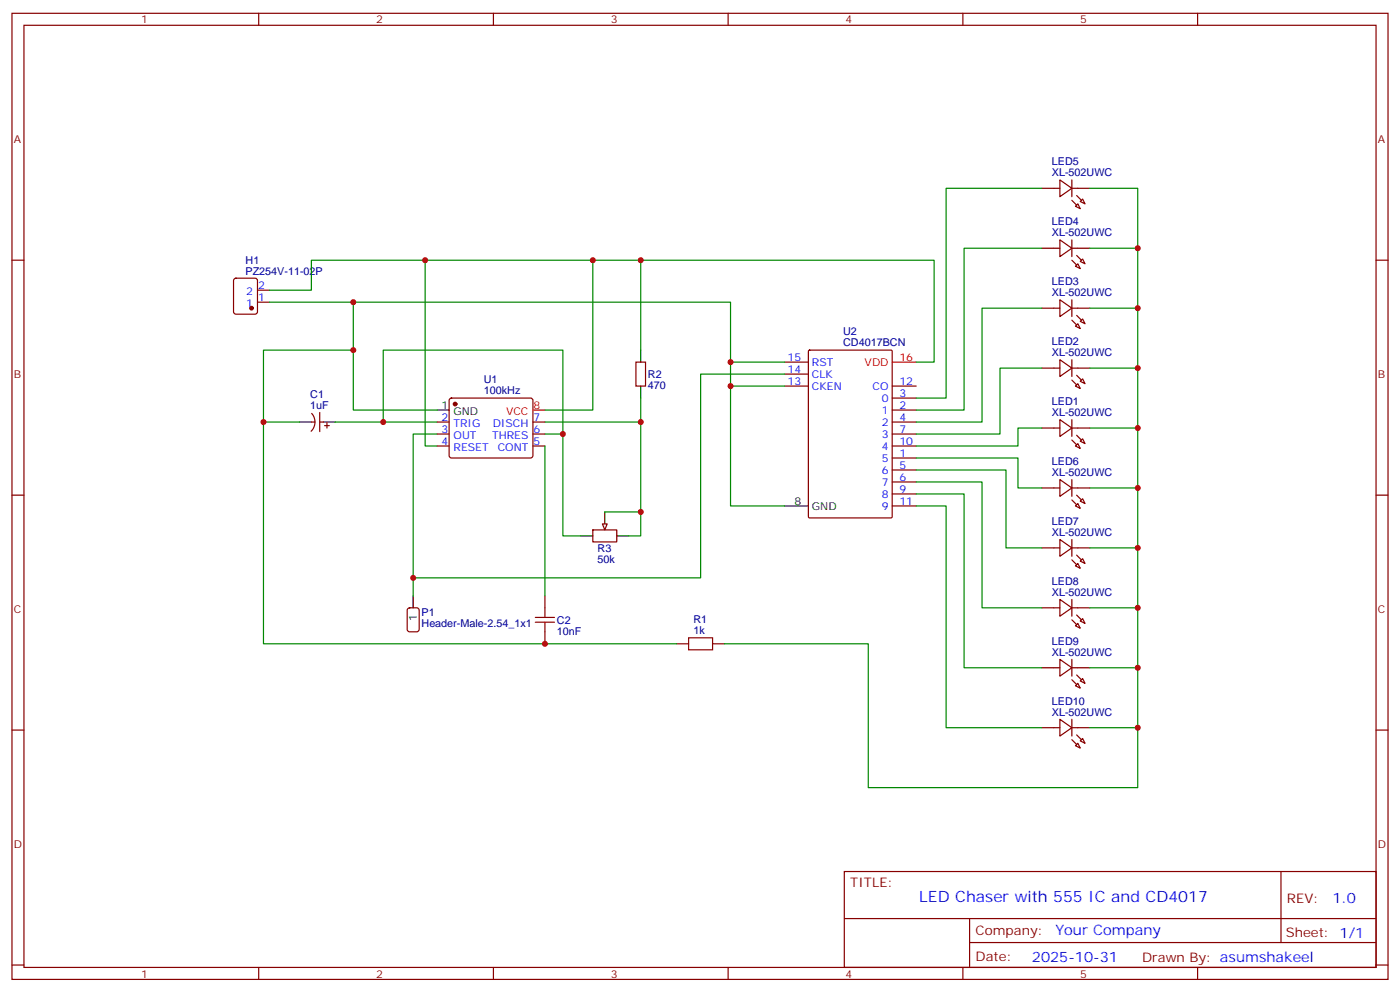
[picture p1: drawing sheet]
<svg xmlns="http://www.w3.org/2000/svg" width="412mm" height="292mm" viewBox="0 0 412 292" stroke-linecap="round" stroke-linejoin="round" font-family="sans-serif">
<g fill="none" stroke="#870000" stroke-width=".35">
<path d="M3.5 3.9h405.4v284.4h-405.4zM7.1 7.4h398.2v277.3h-398.2zM76.2 3.9v3.5M145.3 3.9v3.5M214.5 3.9v3.5M283.6 3.9v3.5M352.8 3.9v3.5M306.9 55.4h5.3M312.2 53l3.5 2.4-3.5 2.5zM315.7 53v4.9M315.7 55.4h5.3M318.2 59.3l.7-.7 .7 1.4z"/>
<path d="M3.5 76.6h3.6M306.9 73.1h5.3M312.2 70.6l3.5 2.5-3.5 2.4zM315.7 70.6v4.9M315.7 73.1h5.3M316.8 78.4l.7-.8 .7 1.5zM316.8 60.7l.7-.7 .7 1.4zM318.2 76.9l.7-.7 .7 1.4zM405.3 76.6h3.6M69 82.1l.5-.2h5.6l.7 .4v9.5l-.4 .6-5.9 .1-.7-.5v-9.4zM75.8 88.9h3.6M75.8 85.4h3.6"/>
<path d="M306.9 90.7h5.3M312.2 88.2l3.5 2.5-3.5 2.5zM315.7 88.2v5M315.7 90.7h5.3M317.5 95.3l.7 1.4-1.4-.7zM318.2 94.6l.7-.7 .7 1.4zM132.5 117.4l.5-.2h23.3l.5 .2 .2 .5-.1 16.5-.6 .4-23.6-.1-.4-.6v-16.2zM187.3 106.6h2.8v7h-2.8zM306.9 108.3h5.3M312.2 105.9l3.5 2.4-3.5 2.5zM315.7 105.9v4.9M315.7 108.3h5.3"/>
<path d="M317.5 112.9l.7 1.4-1.4-.7zM318.2 112.2l.7-.7 .7 1.4zM91.7 124.2h1.1M91.8 121.7a3.8 3.8 0 0 1-.2 5.2M94.2 124.2h1M94.2 121.4v5.6M95.6 125.3h1.4M96.3 124.6v1.4M128.8 124.2h3.5M128.8 127.7h3.5M128.8 131.3h3.5M157 124.2h3.5"/>
<path d="M157 127.7h3.5M157 131.3h3.5M306.9 126h5.3M312.2 123.5l3.5 2.5-3.5 2.4zM315.7 126h5.3M315.7 123.5v4.9M316.8 131.3l.7-.7 .7 1.4zM318.2 129.9l.7-.7 .7 1.4zM3.5 145.7h3.6M174.6 156h7.1v3.5h-7.1zM306.9 143.6h5.3M312.2 141.1l3.5 2.5-3.5 2.5z"/>
<path d="M312.2 158.8l3.5 2.5-3.5 2.4zM315.7 141.1v5M315.7 158.8v4.9M315.7 143.6h5.3M316.8 148.9l.7-.7 .7 1.4zM318.2 147.5l.7-.7 .7 1.4zM405.3 145.7h3.6M120.2 179.1l.4-.2h2.2l.6 .4 .1 5.9-.5 .7h-2.4l-.6-.4-.1-5.9zM160.5 175.4v3.5M306.9 161.3h5.3M306.9 178.9h5.3M312.2 176.4l3.5 2.5-3.5 2.5z"/>
<path d="M315.7 176.4v5M315.7 161.3h5.3M315.7 178.9h5.3M317.5 165.8l.7 1.5-1.4-.8zM318.2 165.1l.7-.7 .7 1.4zM160.5 185.9v3.6M199.3 189.5h3.5M209.9 189.5h3.5M306.9 196.5h5.3M312.2 194.1l3.5 2.4-3.5 2.5zM315.7 194.1v4.9M315.7 196.5h5.3"/>
<path d="M317.5 183.5l.7 1.4-1.4-.7zM318.2 182.8l.7-.7 .7 1.4zM3.5 214.9h3.6M306.9 214.2h5.3M312.2 211.7l3.5 2.5-3.5 2.4zM315.7 211.7v4.9M315.7 214.2h5.3M316.8 219.5l.7-.7 .7 1.4zM317.5 201.1l.7 1.4-1.4-.7zM318.2 200.4l.7-.7 .7 1.4zM318.2 218.1l.7-.8 .7 1.5zM405.3 214.9h3.6"/>
<path d="M248.7 256.5h156.6v28.2h-156.6zM377.3 256.5v20.9M248.7 270.4h156.5M285.6 277.4h119.6M285.6 270.4v14.1M3.5 284h3.6M76.2 284.7v3.6M145.3 284.7v3.6M214.5 284.7v3.6M283.6 284.7v3.6M352.8 284.7v3.6M405.3 284h3.6"/>
</g>
<g fill="#870000" stroke="#870000" stroke-width=".35">
<path d="M317.1 128.1l1.5 1.4z"/>
<path d="M315.7 129.5l1.4 1.4z"/>
<path d="M317.1 110.5l1.5 1.4z"/>
<path d="M315.7 111.9l1.4 1.4z"/>
<path d="M317.1 92.8l1.5 1.4z"/>
<path d="M315.7 94.2l1.4 1.4z"/>
<path d="M317.1 75.2l1.5 1.4z"/>
<path d="M315.7 76.6l1.4 1.4z"/>
<path d="M317.1 57.5l1.5 1.4z"/>
<path d="M315.7 58.9l1.4 1.5z"/>
<path d="M317.1 145.7l1.5 1.4z"/>
<path d="M315.7 147.1l1.4 1.5z"/>
<path d="M317.1 163.4l1.5 1.4z"/>
<path d="M315.7 164.8l1.4 1.4z"/>
<path d="M317.1 181l1.5 1.4z"/>
<path d="M315.7 182.4l1.4 1.4z"/>
<path d="M317.1 198.6l1.5 1.5z"/>
<path d="M315.7 200.1l1.4 1.4z"/>
<path d="M317.1 216.3l1.5 1.4z"/>
<path d="M315.7 217.7l1.4 1.4z"/>
<circle cx="134.1" cy="118.9" r=".53"/>
<circle cx="74.1" cy="90.7" r=".53"/>
</g>
<path d="M188.7 103v3.6M188.7 113.6v3.6M88.2 124.2h3.5M95.2 124.2h3.6M128.8 120.7h3.5M171.1 157.7h3.5M178.2 150.7v3.5M181.7 157.7h3.5M121.7 175.4v3.5" fill="none" stroke="#000" stroke-width=".35"/>
<path d="M157 120.7h3.5" fill="none" stroke="#f00" stroke-width=".35"/>
<path d="M160.5 178.9v2.8M157.7 183.1h5.6M157.7 181.7h5.6M160.5 183.1v2.8M202.8 187.7h7.1v3.5h-7.1z" fill="none" stroke="#a10000" stroke-width=".35"/>
<path d="M177.4 154.2h1.5l-.7 1.8z" fill="#f0f0f0" stroke="#870000" stroke-width=".35"/>
<g fill="none" stroke="#008700" stroke-width=".35">
<path d="M306.9 55.4h-28.2v61.8h-8.8M321 55.4h14.1v176.4h-79.3v-42.3h-42.4M125.2 76.6v54.7h3.6M174.6 76.6v44.1h-14.1M188.7 76.6v26.4M306.9 73.1h-22.9v47.6h-14.1M321 73.1h14.1M79.4 85.4h12.3v-8.8h183.5v30h-5.3M79.4 88.9h135.8v60h15.9M104.1 88.9v31.8h24.7M306.9 90.7h-17.6v33.5h-19.4M321 90.7h14.1"/>
<path d="M104.1 103h-26.5v86.5h121.7M188.7 117.2v40.5h-3.5M215.2 106.6h15.9M215.2 113.6h15.9M231.1 110.1h-24.7v60h-84.7M306.9 108.3h-12.3v19.4h-24.7M321 108.3h14.1M77.6 124.2h10.6M98.8 124.2h30M112.9 124.2v-21.2h52.9v54.7h5.3M128.8 127.7h-7.1v47.7M160.5 124.2h28.2"/>
<path d="M160.5 131.3v44.1M160.5 127.7h5.3M269.9 134.8h30v8.8h7M269.9 138.3h26.4v23h10.6M306.9 126h-7v5.3h-30M321 126h14.1M178.2 150.7h10.5M269.9 141.9h19.4v37h17.6M269.9 145.4h14.1v51.1h22.9M269.9 148.9h8.8v65.3h28.2M321 143.6h14.1M321 161.3h14.1"/>
<path d="M321 178.9h14.1M321 196.5h14.1M321 214.2h14.1"/>
</g>
<g fill="none" stroke="#870000" stroke-width=".35">
<path d="M231.1 113.6h7M231.1 106.6h7M231.1 110.1h7M238.2 103.2l.3-.2h24l.3 .2v48.9l-.2 .3h-24.1l-.3-.2zM262.8 117.2h7.1M262.8 113.6h7.1M262.8 134.8h7.1M262.8 120.7h7.1M262.8 124.2h7.1M262.8 138.3h7.1M262.8 127.7h7.1M262.8 131.3h7.1"/>
<path d="M262.8 141.9h7.1M262.8 145.4h7.1M262.8 148.9h7.1"/>
</g>
<path d="M231.1 148.9h7" fill="none" stroke="#000" stroke-width=".35"/>
<path d="M262.8 106.6h7.1" fill="none" stroke="#f00" stroke-width=".35"/>
<g fill="#c00">
<circle cx="335.1" cy="73.1" r=".88"/>
<circle cx="335.1" cy="90.7" r=".88"/>
<circle cx="335.1" cy="108.3" r=".88"/>
<circle cx="335.1" cy="126" r=".88"/>
<circle cx="335.1" cy="143.6" r=".88"/>
<circle cx="335.1" cy="161.3" r=".88"/>
<circle cx="335.1" cy="178.9" r=".88"/>
<circle cx="335.1" cy="196.5" r=".88"/>
<circle cx="335.1" cy="214.2" r=".88"/>
<circle cx="112.9" cy="124.2" r=".88"/>
<circle cx="215.2" cy="106.6" r=".88"/>
<circle cx="215.2" cy="113.6" r=".88"/>
<circle cx="121.7" cy="170.1" r=".88"/>
<circle cx="104.1" cy="88.9" r=".88"/>
<circle cx="104.1" cy="103" r=".88"/>
<circle cx="160.5" cy="189.5" r=".88"/>
<circle cx="77.6" cy="124.2" r=".88"/>
<circle cx="188.7" cy="76.6" r=".88"/>
<circle cx="174.6" cy="76.6" r=".88"/>
<circle cx="188.7" cy="150.7" r=".88"/>
<circle cx="165.8" cy="127.7" r=".88"/>
<circle cx="188.7" cy="124.2" r=".88"/>
<circle cx="125.2" cy="76.6" r=".88"/>
</g>
<text font-size="4.6" fill="#00f" x="270.8" y="265.5">LED Chaser with 555 IC and CD4017</text>
<g font-size="4.2" fill="#00f">
<text x="392.5" y="265.8">1.0</text>
<text x="310.9" y="275.3">Your Company</text>
<text x="304" y="283.1">2025-10-31</text>
</g>
<g font-size="3.9" fill="#800">
<text x="250.5" y="261.1">TITLE:</text>
<text x="379.1" y="265.8">REV:</text>
<text x="287.4" y="275.3">Company:</text>
<text x="378.7" y="275.9">Sheet: 1/1</text>
<text x="287.4" y="283">Date:</text>
<text x="336.4" y="283.1">Drawn By: asumshakeel</text>
</g>
<g font-size="3.2" fill="#800">
<text x="41.6" y="6.9">1</text>
<text x="110.8" y="6.9">2</text>
<text x="179.9" y="6.9">3</text>
<text x="249.1" y="6.9">4</text>
<text x="318.2" y="6.9">5</text>
<text x="4.1" y="42">A</text>
<text x="405.9" y="42">A</text>
<text x="4.1" y="111.2">B</text>
<text x="405.9" y="111.2">B</text>
<text x="4.1" y="180.3">C</text>
<text x="405.9" y="180.3">C</text>
<text x="4.1" y="249.4">D</text>
<text x="405.9" y="249.4">D</text>
<text x="41.6" y="287.7">1</text>
<text x="110.8" y="287.7">2</text>
<text x="179.9" y="287.7">3</text>
<text x="249.1" y="287.7">4</text>
<text x="318.2" y="287.7">5</text>
</g>
<g font-size="3.2" fill="#000080">
<text x="309.9" y="51.9">XL-502UWC</text>
<text x="309.9" y="48.6">LED5</text>
<text x="309.9" y="69.5">XL-502UWC</text>
<text x="309.9" y="66.3">LED4</text>
<text x="72.3" y="77.6">H1</text>
<text x="72.3" y="80.8">PZ254V-11-02P</text>
<text x="309.9" y="83.9">LED3</text>
<text x="309.9" y="87.2">XL-502UWC</text>
<text x="248.4" y="101.8">CD4017BCN</text>
<text x="248.4" y="98.6">U2</text>
<text x="309.9" y="101.6">LED2</text>
<text x="309.9" y="104.8">XL-502UWC</text>
<text x="142.5" y="112.7">U1</text>
<text x="190.9" y="111.2">R2</text>
<text x="91.4" y="117.1">C1</text>
<text x="142.5" y="115.9">100kHz</text>
<text x="190.9" y="114.4">470</text>
<text x="309.9" y="119.2">LED1</text>
<text x="91.4" y="120.3">1uF</text>
<text x="309.9" y="122.4">XL-502UWC</text>
<text x="309.9" y="136.8">LED6</text>
<text x="309.9" y="140.1">XL-502UWC</text>
<text x="309.9" y="154.5">LED7</text>
<text x="309.9" y="157.7">XL-502UWC</text>
<text x="176.1" y="165.7">50k</text>
<text x="176.1" y="162.4">R3</text>
<text x="309.9" y="172.1">LED8</text>
<text x="309.9" y="175.4">XL-502UWC</text>
<text x="124.2" y="184.6">Header-Male-2.54_1x1</text>
<text x="124.2" y="181.4">P1</text>
<text x="164" y="183.6">C2</text>
<text x="204.3" y="183.5">R1</text>
<text x="164" y="186.8">10nF</text>
<text x="204.3" y="186.7">1k</text>
<text x="309.9" y="189.8">LED9</text>
<text x="309.9" y="193">XL-502UWC</text>
<text x="309.9" y="207.4">LED10</text>
<text x="309.9" y="210.6">XL-502UWC</text>
</g>
<g font-size="3.2" fill="#00f">
<text x="72.5" y="86.8">2</text>
<text x="76" y="88.6">1</text>
<text x="76" y="85.1">2</text>
<text x="72.5" y="90.3">1</text>
<text x="232" y="106.2">15</text>
<text x="239.2" y="107.6">RST</text>
<text x="232" y="109.7">14</text>
<text x="232" y="113.3">13</text>
<text x="239.2" y="111.2">CLK</text>
<text x="264.9" y="113.3">12</text>
<text x="239.2" y="114.7">CKEN</text>
<text x="257" y="114.7">CO</text>
<text x="259.7" y="118.2">0</text>
<text x="264.9" y="116.8">3</text>
<text x="130.1" y="123.9">2</text>
<text x="133.6" y="125.6">TRIG</text>
<text x="145.1" y="125.6">DISCH</text>
<text x="157.2" y="123.9">7</text>
<text x="259.7" y="121.7">1</text>
<text x="259.7" y="125.3">2</text>
<text x="264.9" y="120.3">2</text>
<text x="264.9" y="123.9">4</text>
<text x="130.1" y="127.4">3</text>
<text x="130.1" y="130.9">4</text>
<text x="133.6" y="129.2">OUT</text>
<text x="145" y="129.2">THRES</text>
<text x="157.2" y="130.9">5</text>
<text x="157.2" y="127.4">6</text>
<text x="259.7" y="128.8">3</text>
<text x="264.9" y="127.4">7</text>
<text x="264.9" y="130.9">10</text>
<text x="133.6" y="132.7">RESET</text>
<text x="146.6" y="132.7">CONT</text>
<text x="259.7" y="135.9">5</text>
<text x="259.7" y="132.3">4</text>
<text x="264.9" y="134.4">1</text>
<text x="264.9" y="138">5</text>
<text x="259.7" y="139.4">6</text>
<text x="259.7" y="142.9">7</text>
<text x="264.9" y="141.5">6</text>
<text x="259.7" y="146.4">8</text>
<text x="259.7" y="150">9</text>
<text x="264.9" y="145">9</text>
<text x="264.9" y="148.6">11</text>
</g>
<g font-size="3.2" fill="#f00">
<text x="254.7" y="107.6">VDD</text>
<text x="264.9" y="106.2">16</text>
<text x="149.1" y="122.1">VCC</text>
<text x="157.2" y="120.3">8</text>
</g>
<g font-size="3.2">
<text x="130.1" y="120.3">1</text>
<text x="133.6" y="122.1">GND</text>
<text x="234" y="148.6">8</text>
<text x="239.2" y="150">GND</text>
<text x="122.8" y="182.7" transform="rotate(-90 122.8 182.7)">1</text>
</g>
</svg>
